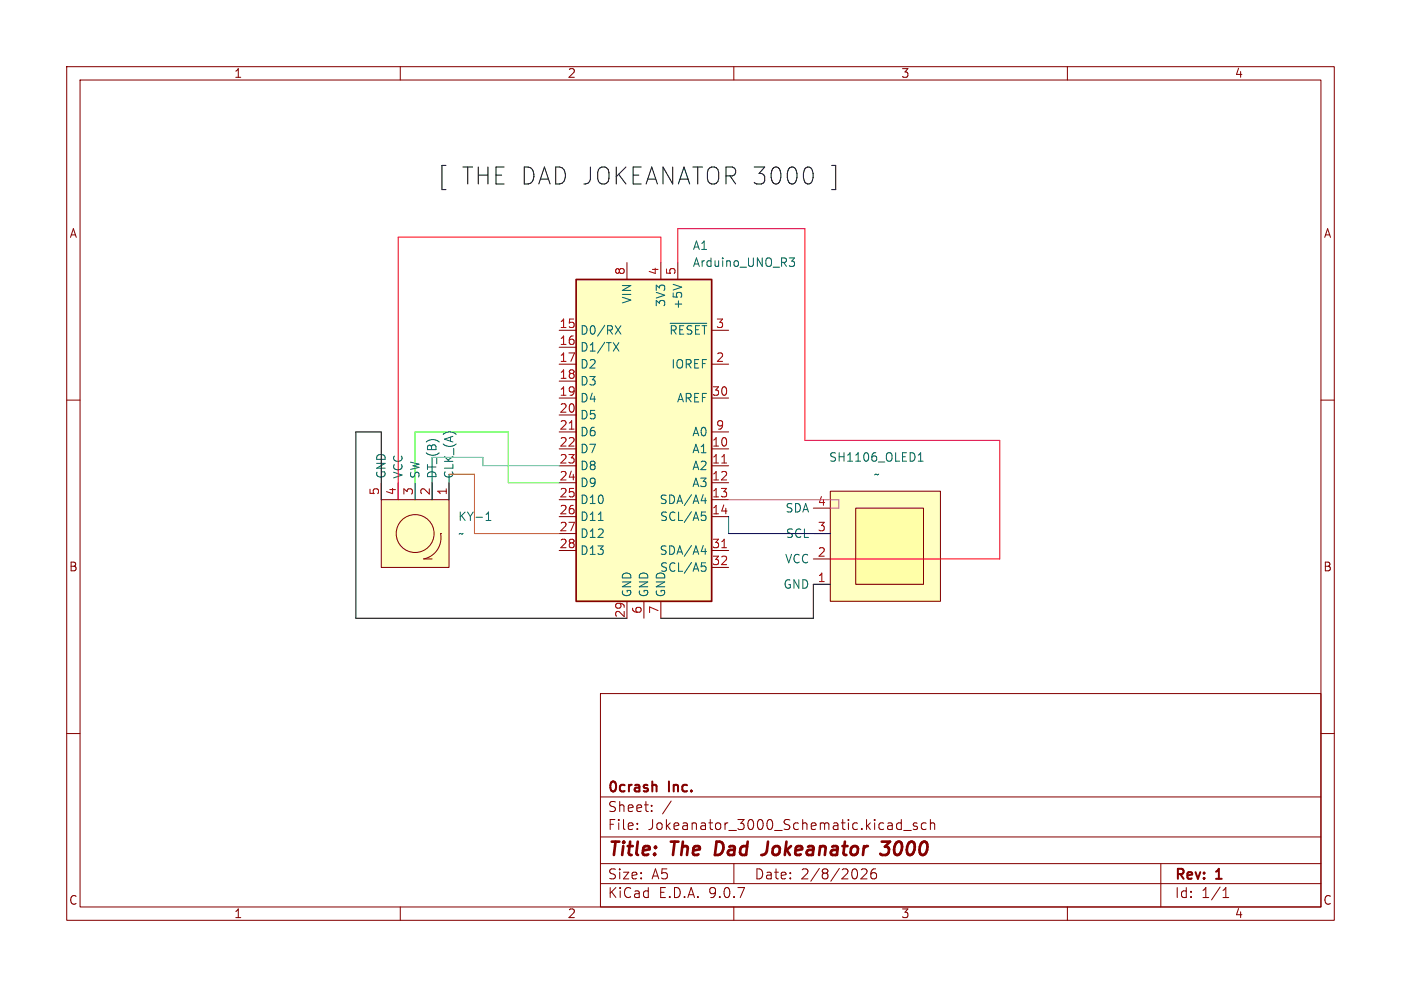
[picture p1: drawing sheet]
<svg xmlns="http://www.w3.org/2000/svg" width="210mm" height="148mm" viewBox="0 0 210 148" stroke-linecap="round" stroke-linejoin="round" font-family="sans-serif">
<g fill="none" stroke="#840000" stroke-width=".15">
<path d="M10 10h190v128h-190zM12 12h186v124h-186zM60 10v2M110 10v2M160 10v2M10 60h2M198 60h2M10 110h2M90 104h108v32h-108zM90 119.5h108M198 110h2M60 136v2"/>
<path d="M90 132.5h108M90 129.5h108M90 125.5h108M95.5 124.2v.2M95.5 123.5v.1M97.7 121.5v.2M97.7 120.8v.1M100.6 120.1l-1.3 1.9M110 136v2M110 129.5v3M129.1 130.4l.2-.1 .5 .1a.41 .41 0 0 1 .1 .5l-.9 .9h1M131.3 130.3a.59 .59 0 0 0-.8 .6v.6l.2 .2 .4 .1 .2-.2 .1-.5-.1-.2h-.5l-.3 .2"/>
<path d="M134.5 124.3h.6M134.5 123.5h.6M135.1 122.9v1.5M135.5 124.5h1.1M137.5 123.5l-.4-.1-.2 .2 .1 .2 .5 .2v.3h-.6M138.8 123.5l-.4-.1-.3 .3v.4l.2 .2h.5M139.5 123.5a.37 .37 0 0 1 .6 .1v.8M139.5 122.9v1.5M160 136v2M174 129.5v6.5M183.3 134.6h.9M183.3 133.5l.5-.4v1.5"/>
</g>
<path d="M107.4 126.2l-.2 2h.4M115.1 126.2l-.2 1.4-.3 .5-.3 .1M132.2 126.2h1.2l-.7 .8h.2l.3 .2v.6l-.1 .2-.3 .2-.8-.1" fill="none" stroke="#840000" stroke-width=".4"/>
<path d="M98.2 117.7l.2 .2v.8" fill="none" stroke="#840000" stroke-width=".3"/>
<path d="M57.1 74.9h10.2v10.2h-10.2z" fill="#ffffc2"/>
<g fill="none" stroke="#840000" stroke-width=".15">
<path d="M57.1 74.9h10.2v10.2h-10.2zM57.1 72.4v2.5M59.7 72.4v2.5M62.2 72.4v2.5M64.8 72.4v2.5M67.3 72.4v2.5M66 80h.1M66 80a3.2 3.2 0 0 1-2.5 3.8h1.3"/>
<circle cx="62.2" cy="80" r="2.84"/>
</g>
<path d="M72.9 78h.7M72.9 77.1l.3-.3v1.2" fill="none" stroke="#006464" stroke-width=".15"/>
<path d="M86.4 41.9h20.3v48.3h-20.3z" fill="#ffffc2"/>
<path d="M86.4 41.9h20.3v48.3h-20.3z" fill="none" stroke="#840000" stroke-width=".25"/>
<g fill="none" stroke="#840000" stroke-width=".15">
<path d="M94 39.4v2.5M99.1 39.4v2.5M101.6 39.4v2.5M83.8 49.5h2.6M83.8 52.1h2.6M83.8 54.6h2.6M83.8 57.2h2.6M83.8 59.7h2.6M106.7 49.5h2.5M106.7 54.6h2.5M106.7 59.7h2.5M83.8 62.2h2.6"/>
<path d="M83.8 64.8h2.6M83.8 67.3h2.6M83.8 69.9h2.6M83.8 72.4h2.6M83.8 74.9h2.6M83.8 77.5h2.6M106.7 64.8h2.5M106.7 67.3h2.5M106.7 69.9h2.5M106.7 72.4h2.5M106.7 74.9h2.5M106.7 77.5h2.5"/>
<path d="M83.8 80h2.6M83.8 82.6h2.6M94 90.2v2.5M96.5 90.2v2.5M99.1 90.2v2.5M106.7 82.6h2.5M106.7 85.1h2.5"/>
</g>
<g fill="none" stroke="#006464" stroke-width=".15">
<path d="M118.3 38.7h.8l-.4 .5 .3 .1 .1 .4-.2 .2h-.4M91.9 51.4l.9 1.2M92.2 48.8l.9 1.3M92.8 51.4l-.9 1.2M93.1 48.8l-.9 1.3M100.5 48.5h5.4M100.9 42.6l1.3 .5M89.7 78h.7M105.1 75.1h.8M105.2 76.8h.6M105.3 77.3h.3l.2 .2v.4l-.5 .1M105.7 74.7v.8"/>
<path d="M105.1 82.7h.8M105.2 84.4h.6M105.3 84.9h.3l.2 .2v.4l-.5 .2M105.7 82.3v.8"/>
</g>
<path d="M85.3 64.4h.8M108.2 69.4h.7M108.2 82.1h.7" fill="none" stroke="#a90000" stroke-width=".15"/>
<path d="M124.5 73.7h16.5v16.5h-16.5z" fill="#ffffc2"/>
<path d="M128.3 76.2h10.1v11.4h-10.1z" fill="#ffffa8"/>
<path d="M121.9 76.2h2.6M124.5 73.7h16.5v16.5h-16.5zM128.3 76.2h10.1v11.4h-10.1zM121.9 87.6h2.6M121.9 83.8h2.6M121.9 80h2.6" fill="none" stroke="#840000" stroke-width=".15"/>
<path d="M137.6 69.2h.8M137.6 68.3l.4-.4v1.3" fill="none" stroke="#006464" stroke-width=".15"/>
<path d="M109.2 77.5v2.5h15.3" fill="none" stroke="#0707ff" stroke-width=".15"/>
<path d="M109.2 74.9h16.5v1.3h-1.2" fill="none" stroke="#c100ff" stroke-width=".15"/>
<path d="M124.5 87.6h-2.6v5.1h-22.8" fill="none" stroke="#020000" stroke-width=".15"/>
<path d="M101.6 39.4v-5.1h19v31.7h29.3v17.8h-25.4" fill="none" stroke="#ff0023" stroke-width=".15"/>
<path d="M64.8 68.6h7.6v1.3h11.4" fill="none" stroke="#00ebff" stroke-width=".15"/>
<path d="M99.1 39.4v-3.8h-39.4v39.3" fill="none" stroke="#ff0013" stroke-width=".15"/>
<path d="M83.8 72.4h-7.6v-7.6h-14v10.1" fill="none" stroke="#1cff0a" stroke-width=".15"/>
<path d="M67.3 71.1h3.8v8.9h12.7" fill="none" stroke="#bf6500" stroke-width=".15"/>
<path d="M121.3 25a1.49 1.49 0 0 1 .5 2.1l-.2 .2-.3 .3M57.1 74.9v-10.1h-3.8v27.9h40.7" fill="none" stroke="#000" stroke-width=".15"/>
<path d="M64.8 68.6v6.3M67.3 71.1v3.8" fill="none" stroke="#009600" stroke-width=".15"/>
<g font-size="3.5">
<text x="65.5" y="27.9">[</text>
<text x="69.1" y="27.9">THE DAD JOKEANATOR 3000</text>
<text x="124.1" y="27.9">]</text>
</g>
<g font-size="2.8" fill="#840000">
<text x="91" y="128.9">Title:</text>
<text x="100.7" y="128.9">The</text>
<text x="108" y="128.9">Dad</text>
<text x="116" y="128.9">Jokeanator</text>
<text x="134.6" y="128.9">3000</text>
</g>
<g font-size="2.1" fill="#840000">
<text x="91" y="119.2">0crash</text>
<text x="100.3" y="119.2">Inc.</text>
<text x="91" y="124.7">File:</text>
<text x="91" y="122">Sheet:</text>
<text x="97.1" y="124.7">Jokeanator_3000_Schematic.kicad_sch</text>
<text x="91" y="134.9">KiCad</text>
<text x="91" y="132.1">Size:</text>
<text x="97.7" y="132.1">A5</text>
<text x="98.7" y="134.9">E.D.A.</text>
<text x="106.3" y="134.9">9.0.7</text>
<text x="113" y="132.1">Date:</text>
<text x="120" y="132.1">2/8/2026</text>
<text x="176" y="132.3">Rev:</text>
<text x="176" y="134.9">Id:</text>
<text x="180.1" y="134.9">1/1</text>
<text x="182.4" y="132.3">1</text>
</g>
<g font-size="1.8" fill="#840000">
<text x="35" y="11.9">1</text>
<text x="85" y="11.9">2</text>
<text x="135" y="11.9">3</text>
<text x="185" y="11.9">4</text>
<text x="10.3" y="35.9">A</text>
<text x="198.4" y="35.9">A</text>
<text x="10.3" y="85.9">B</text>
<text x="198.3" y="85.9">B</text>
<text x="10.3" y="135.9">C</text>
<text x="35" y="137.9">1</text>
<text x="85" y="137.9">2</text>
<text x="135" y="137.9">3</text>
<text x="185" y="137.9">4</text>
<text x="198.3" y="135.9">C</text>
</g>
<g font-size="1.8" fill="#a90000">
<text x="93.7" y="41.3" transform="rotate(-90 93.7 41.3)">8</text>
<text x="98.8" y="41.3" transform="rotate(-90 98.8 41.3)">4</text>
<text x="101.3" y="41.3" transform="rotate(-90 101.3 41.3)">5</text>
<text x="83.8" y="49.3">15</text>
<text x="83.8" y="51.8">16</text>
<text x="107.2" y="49.3">3</text>
<text x="83.8" y="54.4">17</text>
<text x="83.8" y="56.9">18</text>
<text x="83.8" y="59.4">19</text>
<text x="106.6" y="59.4">30</text>
<text x="107.2" y="54.4">2</text>
<text x="83.8" y="62">20</text>
<text x="83.8" y="64.5">21</text>
<text x="107.2" y="64.5">9</text>
<text x="83.8" y="67.1">22</text>
<text x="83.8" y="69.6">23</text>
<text x="106.6" y="67.1">10</text>
<text x="106.6" y="69.6">11</text>
<text x="56.9" y="74.4" transform="rotate(-90 56.9 74.4)">5</text>
<text x="59.4" y="74.4" transform="rotate(-90 59.4 74.4)">4</text>
<text x="62" y="74.4" transform="rotate(-90 62 74.4)">3</text>
<text x="64.5" y="74.4" transform="rotate(-90 64.5 74.4)">2</text>
<text x="67.1" y="74.4" transform="rotate(-90 67.1 74.4)">1</text>
<text x="83.8" y="72.1">24</text>
<text x="83.8" y="74.7">25</text>
<text x="83.8" y="77.2">26</text>
<text x="106.6" y="72.1">12</text>
<text x="106.6" y="74.7">13</text>
<text x="106.6" y="77.2">14</text>
<text x="122.5" y="75.9">4</text>
<text x="83.8" y="79.8">27</text>
<text x="83.8" y="82.3">28</text>
<text x="106.6" y="82.3">31</text>
<text x="122.5" y="83.6">2</text>
<text x="122.5" y="79.8">3</text>
<text x="106.6" y="84.8">32</text>
<text x="122.5" y="87.4">1</text>
<text x="93.7" y="92.8" transform="rotate(-90 93.7 92.8)">29</text>
<text x="96.3" y="92.1" transform="rotate(-90 96.3 92.1)">6</text>
<text x="98.8" y="92.1" transform="rotate(-90 98.8 92.1)">7</text>
</g>
<g font-size="1.8" fill="#006464">
<text x="103.8" y="37.7">A1</text>
<text x="103.8" y="40.2">Arduino_UNO_R3</text>
<text x="94.8" y="45.6" transform="rotate(-90 94.8 45.6)">VIN</text>
<text x="99.9" y="46.1" transform="rotate(-90 99.9 46.1)">3V3</text>
<text x="102.5" y="46.5" transform="rotate(-90 102.5 46.5)">+5V</text>
<text x="86.9" y="50.4">D0/RX</text>
<text x="86.9" y="52.9">D1/TX</text>
<text x="100.2" y="50.4">~{RESET}</text>
<text x="86.9" y="55.5">D2</text>
<text x="86.9" y="58">D3</text>
<text x="100.5" y="55.5">IOREF</text>
<text x="86.9" y="60.6">D4</text>
<text x="86.9" y="63.1">D5</text>
<text x="86.9" y="65.6">D6</text>
<text x="101.4" y="60.6">AREF</text>
<text x="103.7" y="65.6">A0</text>
<text x="58" y="71.9" transform="rotate(-90 58 71.9)">GND</text>
<text x="60.6" y="71.9" transform="rotate(-90 60.6 71.9)">VCC</text>
<text x="63.1" y="71.9" transform="rotate(-90 63.1 71.9)">SW</text>
<text x="65.6" y="71.9" transform="rotate(-90 65.6 71.9)">DT_(B)</text>
<text x="68.2" y="71.9" transform="rotate(-90 68.2 71.9)">CLK_(A)</text>
<text x="86.9" y="68.2">D7</text>
<text x="86.9" y="70.7">D8</text>
<text x="103.7" y="68.2">A1</text>
<text x="103.7" y="70.7">A2</text>
<text x="124.2" y="69.4">SH1106_OLED1</text>
<text x="130.9" y="72">~</text>
<text x="86.9" y="73.3">D9</text>
<text x="86.9" y="75.8">D10</text>
<text x="98.8" y="75.8">SDA/A4</text>
<text x="103.7" y="73.3">A3</text>
<text x="117.6" y="77.1">SDA</text>
<text x="68.6" y="78.3">KY-1</text>
<text x="68.6" y="80.9">~</text>
<text x="86.9" y="78.3">D11</text>
<text x="86.9" y="80.9">D12</text>
<text x="86.9" y="83.4">D13</text>
<text x="98.8" y="83.4">SDA/A4</text>
<text x="98.8" y="78.3">SCL/A5</text>
<text x="117.7" y="80.9">SCL</text>
<text x="94.8" y="89.7" transform="rotate(-90 94.8 89.7)">GND</text>
<text x="97.4" y="89.7" transform="rotate(-90 97.4 89.7)">GND</text>
<text x="98.8" y="86">SCL/A5</text>
<text x="99.9" y="89.7" transform="rotate(-90 99.9 89.7)">GND</text>
<text x="117.3" y="88.5">GND</text>
<text x="117.6" y="84.7">VCC</text>
</g>
</svg>
